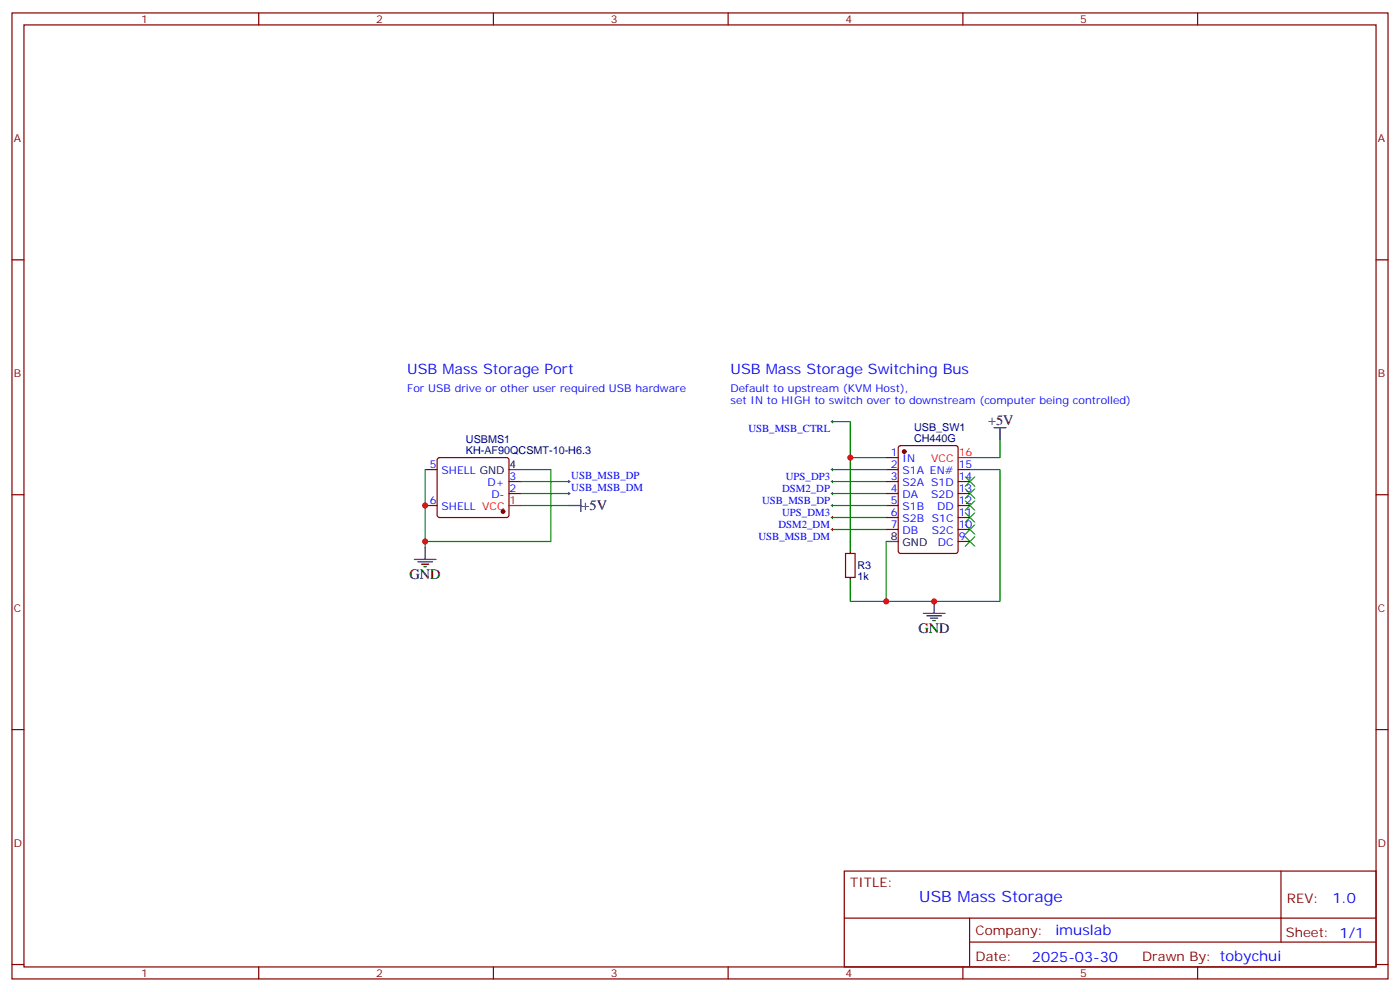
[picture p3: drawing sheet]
<svg xmlns="http://www.w3.org/2000/svg" width="412mm" height="292mm" viewBox="0 0 412 292" stroke-linecap="round" stroke-linejoin="round" font-family="sans-serif">
<g fill="none" stroke="#870000" stroke-width=".35">
<path d="M3.5 3.8h405.4v284.3h-405.4zM7.1 7.3h398.2v277.3h-398.2zM76.2 3.8v3.5M145.3 3.8v3.5M214.5 3.8v3.5M283.6 3.8v3.5M352.8 3.8v3.5M3.5 76.5h3.6M405.3 76.5h3.6M125.2 138.2h3.6M129 134.9l.5-.2h19.7l.5 .2 .2 .5v16.2l-.2 .5-.5 .2h-19.7l-.5-.2-.2-.5v-16.2zM261.1 138.2h3.5"/>
<path d="M261.1 134.7h3.5M264.8 131.4l.5-.2h16.2l.7 .4v30.6l-.4 .7h-16.5l-.7-.4v-30.6zM282.2 138.2h3.6M3.5 145.6h3.6M125.2 148.8h3.6M149.9 141.7h3.6M149.9 145.3h3.6M261.1 148.8h3.5M261.1 141.7h3.5M261.1 145.3h3.5M261.1 152.3h3.5M261.1 155.9h3.5"/>
<path d="M282.2 148.8h3.6M282.2 141.7h3.6M282.2 145.3h3.6M282.2 152.3h3.6M282.2 155.9h3.6M282.2 159.4h3.6M405.3 145.6h3.6M249.1 162.9h2.8v7.1h-2.8zM3.5 214.8h3.6M405.3 214.8h3.6M248.7 256.4h156.6v28.2h-156.6zM377.3 256.4v20.9"/>
<path d="M248.7 270.2h156.5M285.6 277.3h119.6M285.6 270.2v14.2M3.5 283.9h3.6M76.2 284.6v3.5M145.3 284.6v3.5M214.5 284.6v3.5M283.6 284.6v3.5M352.8 284.6v3.5M405.3 283.9h3.6"/>
</g>
<g fill="none" stroke="#000" stroke-width=".35">
<path d="M149.9 138.2h3.6M292.8 125.9h3.5M294.6 125.9v3.5M167.6 148.8h3.5M171.1 147v3.6M250.5 159.4v3.5M261.1 159.4h3.5M122.1 164.7h6.3M123.1 165.4h4.3M124.2 166.1h2.1M124.9 166.8h.7M125.2 161.1v3.6"/>
<path d="M250.5 170v3.5M275.2 177v3.6M272 180.6h6.3M273 181.3h4.3M274.1 182h2.1M274.8 182.7h.7"/>
</g>
<path d="M282.2 134.7h3.6M149.9 148.8h3.6" fill="none" stroke="#f00" stroke-width=".35"/>
<g fill="#870000" stroke="#870000" stroke-width=".35">
<circle cx="148.2" cy="150.6" r=".53"/>
<circle cx="266.3" cy="132.9" r=".53"/>
</g>
<g fill="none" stroke="#008700" stroke-width=".35">
<path d="M125.2 138.2v22.9M153.5 138.2h8.8v21.2h-37.1M245.2 124.1h5.3v10.6M245.2 138.2h15.9M261.1 134.7h-10.6v24.7M285.8 138.2h8.8v38.8h-33.5v-17.6M294.6 129.4v5.3h-8.8M153.5 145.3h14.1M153.5 141.7h14.1M153.5 148.8h14.1M245.2 145.3h15.9M245.2 155.9h15.9"/>
<path d="M245.2 152.3h15.9M245.2 141.7h15.9M245.2 148.8h15.9M250.5 173.5v3.5h10.6"/>
</g>
<g fill="none" stroke="#000" stroke-width=".29">
<path d="M244.8 124.1h.7M244.8 138.2h.7M245.2 123.8v.7M245.2 137.9v.7M167.2 145.3h.7M167.2 141.7h.7M167.6 141.4v.7M167.6 144.9v.7M244.8 155.9h.7M244.8 145.3h.7M244.8 141.7h.7M244.8 148.8h.7"/>
<path d="M244.8 152.3h.7M245.2 141.4v.7M245.2 144.9v.7M245.2 148.4v.8M245.2 152v.7M245.2 155.5v.7"/>
</g>
<path d="M284.3 140.3l2.9 2.9M284.3 143.9l2.9 2.8M284.3 147.4l2.9 2.8M284.3 150.9l2.9 2.8M284.3 154.4l2.9 2.9M284.3 158l2.9 2.8M287.2 140.3l-2.9 2.9M287.2 143.9l-2.9 2.8M287.2 147.4l-2.9 2.8M287.2 150.9l-2.9 2.8M287.2 154.4l-2.9 2.9M287.2 158l-2.9 2.8" fill="none" stroke="#3c3" stroke-width=".35"/>
<g fill="#c00">
<circle cx="250.5" cy="134.7" r=".88"/>
<circle cx="275.2" cy="177" r=".88"/>
<circle cx="261.1" cy="177" r=".88"/>
<circle cx="125.2" cy="148.8" r=".88"/>
<circle cx="125.2" cy="159.4" r=".88"/>
</g>
<text font-size="4.6" fill="#00f" x="270.8" y="265.4">USB Mass Storage</text>
<g font-size="4.2" fill="#00f">
<text x="119.9" y="110">USB Mass Storage Port</text>
<text x="215.2" y="110">USB Mass Storage Switching Bus</text>
<text x="392.5" y="265.7">1.0</text>
<text x="310.9" y="275.2">imuslab</text>
<text x="304" y="283">2025-03-30</text>
</g>
<g font-size="4.2">
<text x="291" y="125.2">+5V</text>
<text x="171.3" y="150.2">+5V</text>
<text x="120.6" y="170.3">GND</text>
<text x="270.6" y="186.2">GND</text>
</g>
<g font-size="3.9" fill="#800">
<text x="250.5" y="261">TITLE:</text>
<text x="379.1" y="265.7">REV:</text>
<text x="287.4" y="275.2">Company:</text>
<text x="378.7" y="275.8">Sheet: 1/1</text>
<text x="287.4" y="282.9">Date:</text>
<text x="336.4" y="282.9">Drawn By: tobychui</text>
</g>
<g font-size="3.2" fill="#800">
<text x="41.6" y="6.8">1</text>
<text x="110.8" y="6.8">2</text>
<text x="179.9" y="6.8">3</text>
<text x="249.1" y="6.8">4</text>
<text x="318.2" y="6.8">5</text>
<text x="4.1" y="41.9">A</text>
<text x="405.9" y="41.9">A</text>
<text x="4.1" y="111.1">B</text>
<text x="405.9" y="111.1">B</text>
<text x="4.1" y="180.2">C</text>
<text x="405.9" y="180.2">C</text>
<text x="4.1" y="249.3">D</text>
<text x="405.9" y="249.3">D</text>
<text x="41.6" y="287.6">1</text>
<text x="110.8" y="287.6">2</text>
<text x="179.9" y="287.6">3</text>
<text x="249.1" y="287.6">4</text>
<text x="318.2" y="287.6">5</text>
</g>
<g font-size="3.2" fill="#00f">
<text x="119.9" y="115.3">For USB drive or other user required USB hardware</text>
<text x="215.2" y="115.3">Default to upstream (KVM Host),</text>
<text x="215.2" y="118.8">set IN to HIGH to switch over to downstream (computer being controlled)</text>
<text x="220.4" y="127.3">USB_MSB_CTRL</text>
<text x="126.6" y="137.9">5</text>
<text x="262.4" y="134.3">1</text>
<text x="262.4" y="137.9">2</text>
<text x="265.9" y="136.1">IN</text>
<text x="282.4" y="137.9">15</text>
<text x="130.1" y="139.6">SHELL GND</text>
<text x="143.6" y="143.2">D+</text>
<text x="150.1" y="141.4">3</text>
<text x="168.3" y="140.9">USB_MSB_DP</text>
<text x="231.5" y="141.3">UPS_DP3</text>
<text x="262.4" y="141.4">3</text>
<text x="265.9" y="139.6">S1A EN#</text>
<text x="265.9" y="143.2">S2A S1D</text>
<text x="282.4" y="141.4">14</text>
<text x="126.6" y="148.4">6</text>
<text x="144.7" y="146.7">D-</text>
<text x="150.1" y="144.9">2</text>
<text x="168.3" y="144.4">USB_MSB_DM</text>
<text x="224.5" y="148.4">USB_MSB_DP</text>
<text x="230.4" y="144.8">DSM2_DP</text>
<text x="262.4" y="144.9">4</text>
<text x="262.4" y="148.4">5</text>
<text x="265.9" y="146.7">DA</text>
<text x="274.3" y="146.7">S2D</text>
<text x="282.4" y="148.4">12</text>
<text x="282.4" y="144.9">13</text>
<text x="130.1" y="150.2">SHELL VCC</text>
<text x="229.3" y="155.4">DSM2_DM</text>
<text x="230.4" y="151.9">UPS_DM3</text>
<text x="262.4" y="152">6</text>
<text x="262.4" y="155.5">7</text>
<text x="265.9" y="150.2">S1B</text>
<text x="265.9" y="153.7">S2B</text>
<text x="274.5" y="153.7">S1C</text>
<text x="276" y="150.2">DD</text>
<text x="282.4" y="155.5">10</text>
<text x="282.4" y="152">11</text>
<text x="223.4" y="159">USB_MSB_DM</text>
<text x="265.9" y="157.3">DB</text>
<text x="274.5" y="157.3">S2C</text>
<text x="276.3" y="160.8">DC</text>
<text x="282.4" y="159">9</text>
</g>
<g font-size="3.2" fill="#000080">
<text x="137.2" y="130.4">USBMS1</text>
<text x="269.3" y="130">CH440G</text>
<text x="269.3" y="126.8">USB_SW1</text>
<text x="137.2" y="133.6">KH-AF90QCSMT-10-H6.3</text>
<text x="252.6" y="167.6">R3</text>
<text x="252.6" y="170.8">1k</text>
</g>
<g font-size="3.2">
<text x="150.1" y="137.9">4</text>
<text x="262.4" y="159">8</text>
<text x="265.9" y="160.8">GND</text>
</g>
<g font-size="3.2" fill="#f00">
<text x="274.3" y="136.1">VCC</text>
<text x="282.4" y="134.3">16</text>
<text x="150.1" y="148.4">1</text>
</g>
</svg>
